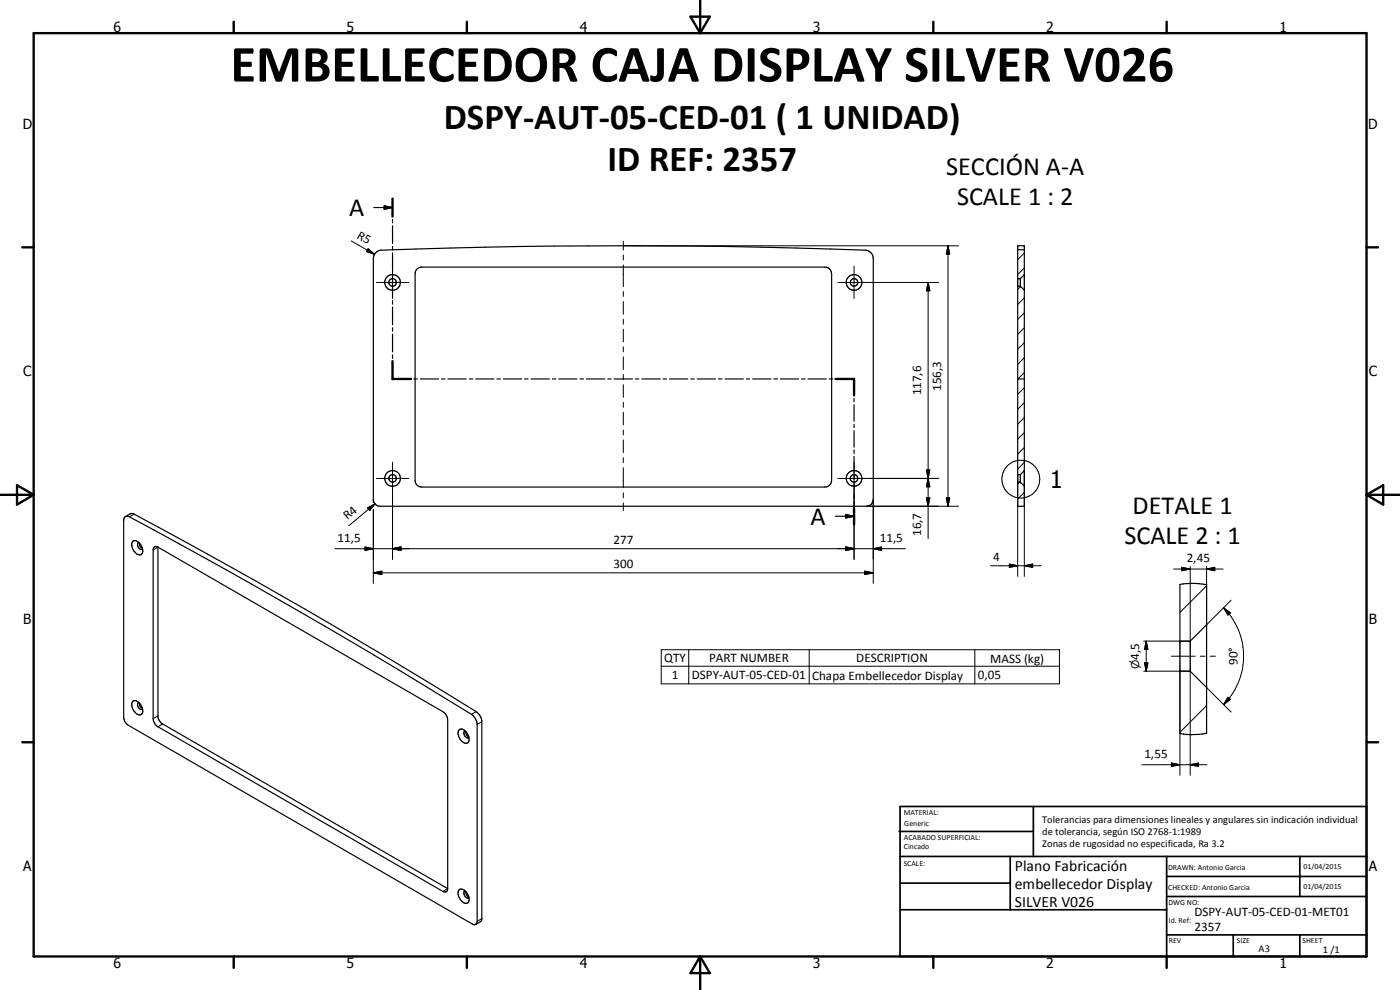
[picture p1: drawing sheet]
<svg xmlns="http://www.w3.org/2000/svg" width="420mm" height="297mm" viewBox="0 0 420 297" stroke-linecap="round" stroke-linejoin="round" font-family="sans-serif">
<g fill="none" stroke="#000" stroke-width=".35">
<path d="M117.8 59.6v5.3M112.2 62.3h5.6M112.8 75.8l.9-.6a1868.3 1868.3 0 0 1 146.7 0 2.55 2.55 0 0 1 1.7 2.4v72.3a2.09 2.09 0 0 1-2.1 2h-145.9a2.07 2.07 0 0 1-2.1-2v-72.3l.2-.8zM115.3 61.8l2.5 .5-2.5 .5zM117.8 65.8v1.1M117.8 67.7v5.4M117.8 74v1M117.8 75.9v5.3M305.4 73.7h2v78.2h-2zM305.4 74.9h2M117.8 82.1v1M117.8 84v5.3"/>
<path d="M117.8 90.2v1.1M117.8 92.1v5.4M117.8 98.3v1.1M125 80.9l.5-.5 1.1-.3h121a2 2 0 0 1 2 2.1v61.9a2 2 0 0 1-2 2h-121a2 2 0 0 1-2-2v-61.9l.1-.8zM305.4 83.6h.8M305.4 85.9h.8M306.2 85.9l1.2 1.2M306.2 83.6v2.3M307.4 82.4l-1.2 1.2M117.8 108.4v5.3h5.5M117.8 100.2v5.4M117.8 106.5v1"/>
<path d="M124.2 113.7h1.1M126.1 113.7h5.5M132.5 113.7h1.1M134.4 113.7h5.5M140.8 113.7h1.1M142.7 113.7h5.5M149.1 113.7h1.1M151.1 113.7h5.5M157.4 113.7h1.1M159.4 113.7h5.5M165.8 113.7h1M167.7 113.7h5.5"/>
<path d="M174.1 113.7h1M176 113.7h5.5M182.4 113.7h1M184.3 113.7h5.5M190.7 113.7h1M192.6 113.7h5.6M199 113.7h1.1M200.9 113.7h5.5M207.3 113.7h1.1M209.2 113.7h5.5M215.6 113.7h1.1M217.6 113.7h5.5"/>
<path d="M223.9 113.7h1.1M225.9 113.7h5.5M232.2 113.7h1.1M234.2 113.7h5.5M240.6 113.7h1M242.5 113.7h5.5M248.9 113.7h1M250.8 113.7h5.5v5M256.3 119.5v1.1M305.4 113.7h2M256.3 121.5v4.9M256.3 127.3v1"/>
<path d="M256.3 129.2v5M256.3 135v1.1M256.3 136.9v5M37.3 155.3l.7-.4h.6a1820.2 1820.2 0 0 1 103.4 59.9l1 1.6 .2 .9v59.1a.89 .89 0 0 1-.7 1.1l-.7-.3-103.2-59.6a3 3 0 0 1-1.5-2.4v-59.1zM37.7 155l1.6-.9h.7a1800.1 1800.1 0 0 1 103.4 59.9l.9 1.2 .3 1v59.6l-.3 .6-1.5 1M250.7 154.9h5.6M253.8 154.4l2.5 .5-2.5 .5zM256.3 142.7v1.1M256.3 144.7v4.9M256.3 150.5v1.1M256.3 152.4v5M305.4 142.4h.8"/>
<path d="M305.4 144.7h.8M306.2 144.7l1.2 1.2M306.2 142.4v2.3M307.4 141.2l-1.2 1.2M39.8 162.4a1.85 1.85 0 0 1 2.6 1.3 2 2 0 0 1 0 2.7 2.75 2.75 0 0 1-2.9-3zM41.7 162.8a1.13 1.13 0 0 0 .4 2l.3 .1 .3-.3M41.8 162.9a1.68 1.68 0 0 0 .9 1.6M47.4 164.2l-.9-.2-.5 .5v.5v50.6l.5 1.6 .9 .9 85.5 49.4a.89 .89 0 0 0 1 0 .89 .89 0 0 0 .5-.9M47.4 164.2v50.9a3.3 3.3 0 0 0 1.4 2.1l85.6 49.4M47.4 164.2l85.5 49.3a3.2 3.2 0 0 1 1.5 2.5v50.6M354.1 175.3l4.6-.3 3.4 .4v44.6l-1.1 .2-3.5 .2-3.4-.3zM354.1 192.4h3.1"/>
<path d="M357.2 192.4v9M362.1 187.5l-4.9 4.9M39.8 210.4a1.85 1.85 0 0 1 2.6 1.3 2 2 0 0 1 0 2.7 2.36 2.36 0 0 1-2.7-2l-.2-1zM41.7 210.8a1.13 1.13 0 0 0-.2 1.4 1.13 1.13 0 0 0 1.2 .6v-.1M41.8 210.9a1.68 1.68 0 0 0 .9 1.6M137.8 219a1.73 1.73 0 0 1 2.5 1.2 1.89 1.89 0 0 1-.2 2.8 2.93 2.93 0 0 1-2.3-4zM139.6 219.4a.82 .82 0 0 0-.1 1.4l.7 .6 .5-.2M139.8 219.5a1.46 1.46 0 0 0 .9 1.5M354.1 201.4h3.1M357.2 201.4l4.9 4.9M137.8 267a1.7 1.7 0 0 1 2.5 1.2 1.89 1.89 0 0 1-.2 2.8 2.93 2.93 0 0 1-2.3-4zM139.6 267.4a1.12 1.12 0 0 0 .4 1.9l.3 .2 .4-.3"/>
<path d="M139.8 267.5a1.55 1.55 0 0 0 .9 1.6"/>
<circle cx="117.8" cy="84.7" r="2.35"/>
<circle cx="117.8" cy="84.7" r="1.11"/>
<circle cx="256.3" cy="84.7" r="1.13"/>
<circle cx="256.3" cy="84.7" r="2.36"/>
<circle cx="117.8" cy="143.5" r="2.36"/>
<circle cx="117.8" cy="143.5" r="1.13"/>
<circle cx="256.3" cy="143.6" r="1.1"/>
<circle cx="256.3" cy="143.5" r="2.35"/>
</g>
<g fill="#000">
<circle cx="305.4" cy="85.9" r=".18"/>
<circle cx="306.2" cy="85.9" r=".18"/>
<circle cx="305.4" cy="144.7" r=".18"/>
<circle cx="306.2" cy="144.7" r=".18"/>
</g>
<g fill="none" stroke="#000" stroke-width=".3">
<path d="M105.4 72.3l7 4M110.5 74.6l1.9 1.7-2.4-.8zM117.8 79.9v9.7M187.1 72.4v2.6M187.1 76.5v1.5M187.1 79.5v6.5M187.1 73.7h100.6M256.3 79.9v9.7M284.5 73.7l.5 2.5h-1zM284.5 73.7v78.2M307.4 75.9l-2 2M113 84.8h9.7"/>
<path d="M187.1 87.5v1.4M187.1 90.5v3.8M187.1 95.8v1.5M187.1 98.8v3.8M251.4 84.8h30.3M278.5 84.8l.5 2.4h-1zM278.5 84.8v76.8M306.3 86l-.9 .9M307.4 80.4l-2 2M307.4 98.3l-2 2M307.4 93.9l-2 1.9M307.4 89.4l-2 2"/>
<path d="M187.1 104.1v1.5M187.1 107.1v3.8M187.1 112.4v1.5M187.1 115.4v3.8M307.4 116.3l-2 2M307.4 111.8l-2 2M307.4 107.3l-2 2M307.4 102.8l-2 2M117.8 138.7v29.1M187.1 120.7v1.5M187.1 123.7v3.8M187.1 129v1.5"/>
<path d="M187.1 132v3.8M187.1 137.3v1.5M256.3 138.7v29.1M307.4 138.7l-2 2.1M307.4 134.3l-2 2M307.4 129.8l-2 2M307.4 125.3l-2 2M307.4 120.8l-2 2M40.2 154.3l-1.4 .8M110.3 152.4l2.3-1.2-1.7 2zM112 149.9v.9M112 152.9v22.1"/>
<path d="M112.6 151.2l-7.9 6.5M113 143.6h9.7M187.1 140.3v6M187.1 147.9v1.5M187.1 150.9v2.3M251.4 143.6h30.3M260 151.9h27.7M262.1 149.9v25.1M278 149.4h1l-.5 2.5zM278 141h1l-.5 2.6zM278 141h1l-1 5h1zM278.5 143.6l.5 2.4h-1z"/>
<path d="M284 149.4h1l-.5 2.5zM305.4 142.4v30.5M306 144.7l-.6 .5M307.4 147.7l-2 2M307.4 141.2v31.7M47.4 164.2l-1.4 .8M100.5 164.6h171.2M109.5 164.1l2.5 .5-2.5 .5zM112 171.9l2.6-.5v1zM112 171.9h150.1M117.8 164.6l2.5-.5v1zM253.8 164.1l2.5 .5-2.5 .5z"/>
<path d="M259.5 171.4l2.6 .5-2.6 .5zM262.1 164.6l2.5-.5v1zM297.3 169.8h15.2M302.9 169.2l2.5 .6-2.5 .4zM307.4 169.8l2.5-.6v1zM352.2 170.7h14.9M354.7 170.2l2.5 .5-2.5 .5zM357.2 170v22.4h-14M362.1 170.7l2.5-.5v1zM362.1 175.8l-8 8M362.1 170v17.5l7.4-7.4M198.4 194.9h119.6v10.3h-119.6z"/>
<path d="M198.4 199.9h119.6M206.7 194.9v10.3M242.9 194.9v10.3M292.6 194.9v10.3M343.5 198.9h1l-.5 2.5zM344 192.4l.5 2.5h-1zM344 192.4v9M351.6 196.9h7.1M360.2 196.9h1.5M363.2 196.9h1.6M367.2 182.4l2.1 1.5-.8 .6zM367.2 182.4a20.6 20.6 0 0 1 0 29"/>
<path d="M47.4 214.8l-1.4 .8M48.8 217.2l-1.4 .9M142.9 213.5l-1.4 .8M144.6 216.5l-1.4 .8M343.2 201.4h14v31.2M354.1 201.4v31.2M354.4 201.4l-.3 .3M362.1 211.7l-8 8M362.1 206.3l7.4 7.4M368.5 209.2l.8 .6-2.1 1.6zM342.7 229.4h19.5M351.6 228.9l2.5 .5-2.5 .6z"/>
<path d="M357.2 229.4l2.5-.5v1.1zM134.4 266.6l-1.5 .9M144.6 275.6l-1.4 .8"/>
<circle cx="306.4" cy="143.8" r="5.7"/>
</g>
<g fill="none" stroke="#000" stroke-width=".71">
<path d="M10.1 9.9h400v277.1h-400zM70.1 6.5v3.4M140.1 6.5v3.4M207.2 5h5.8l-2.9 4.9zM210.1 0v9.9M280.1 6.5v3.4M350.1 6.5v3.4M117.8 59.6v5.3M6.7 74.2h3.4M410.1 74.2h3.5M117.8 108.4v5.3h5.5M250.8 113.7h5.5v5"/>
<path d="M.1 148.5h10M5.1 145.6l5 2.9-5 2.9zM256.3 152.4v5M410.1 148.5h10M410.1 148.5l5-2.9v5.8zM6.7 222.7h3.4M410.1 222.7h3.5M70.1 287v3.4M140.1 287v3.4M210.1 287v10M210.1 287l2.9 5h-5.8zM280.1 287v3.4"/>
<path d="M350.1 287v3.4"/>
</g>
<g fill="none" stroke="#000" stroke-width=".51">
<path d="M269.8 249.5h40.3M270.1 242h140v45h-140zM270.1 257h140M303.2 257v16M310.1 242v15M350.1 257v30M390.1 257v12M270.1 265h33.1M270.1 273h80M350.1 269h60M350.1 263h60M350.1 280.5h60"/>
<path d="M370.1 280.5v6.5M390.1 280.5v6.5"/>
</g>
<g fill="#000">
<path d="M110.5 74.6l1.9 1.7-2.4-.8zM115.3 61.8l2.5 .5-2.5 .5zM284.5 73.7l.5 2.5h-1zM278.5 84.8l.5 2.4h-1zM110.3 152.4l2.3-1.2-1.7 2zM253.8 154.4l2.5 .5-2.5 .5zM278 149.4h1l-.5 2.5zM278 141h1l-.5 2.6zM278.5 143.6l.5 2.4h-1zM284 149.4h1l-.5 2.5zM109.5 164.1l2.5 .5-2.5 .5zM112 171.9l2.6-.5v1z"/>
<path d="M117.8 164.6l2.5-.5v1zM253.8 164.1l2.5 .5-2.5 .5zM259.5 171.4l2.6 .5-2.6 .5zM262.1 164.6l2.5-.5v1zM302.9 169.2l2.5 .6-2.5 .4zM307.4 169.8l2.5-.6v1zM354.7 170.2l2.5 .5-2.5 .5zM362.1 170.7l2.5-.5v1zM343.5 198.9h1l-.5 2.5zM344 192.4l.5 2.5h-1zM367.2 182.4l2.1 1.5-.8 .6zM368.5 209.2l.8 .6-2.1 1.6z"/>
<path d="M351.6 228.9l2.5 .5-2.5 .6zM357.2 229.4l2.5-.5v1.1z"/>
</g>
<text font-size="15.8" x="69.2" y="24.5">EMBELLECEDOR CAJA DISPLAY SILVER V026</text>
<g font-size="11">
<text x="133.2" y="38.6">DSPY-AUT-05-CED-01 ( 1 UNIDAD)</text>
<text x="182.3" y="51.2">ID REF: 2357</text>
</g>
<g font-size="7.9">
<text x="284" y="52.4">SECCIÓN A-A</text>
<text x="104.8" y="64.8">A</text>
<text x="287.2" y="61.4">SCALE 1 : 2</text>
<text x="339.9" y="154.1">DETALE 1</text>
<text x="243.3" y="157.4">A</text>
<text x="337.4" y="163.2">SCALE 2 : 1</text>
</g>
<text font-size="7.2" x="315.1" y="146.4">1</text>
<g font-size="4.7">
<text x="304.6" y="261.2">Plano Fabricación</text>
<text x="304.6" y="266.6">embellecedor Display</text>
<text x="304.6" y="272">SILVER V026</text>
</g>
<g font-size="4.2">
<text x="34" y="9.6">6</text>
<text x="104" y="9.6">5</text>
<text x="174" y="9.6">4</text>
<text x="244" y="9.6">3</text>
<text x="314" y="9.6">2</text>
<text x="384" y="9.6">1</text>
<text x="6.8" y="38.7">D</text>
<text x="410.6" y="38.7">D</text>
<text x="7" y="112.9">C</text>
<text x="410.8" y="112.9">C</text>
<text x="7" y="187.1">B</text>
<text x="410.8" y="187.1">B</text>
<text x="7" y="261.4">A</text>
<text x="410.8" y="261.4">A</text>
<text x="34" y="290.4">6</text>
<text x="104" y="290.4">5</text>
<text x="174" y="290.4">4</text>
<text x="244" y="290.4">3</text>
<text x="314" y="290.4">2</text>
<text x="384" y="290.4">1</text>
</g>
<g font-size="3.9">
<text x="106.9" y="71.3" transform="rotate(30 106.9 71.3)">R5</text>
<text x="276.5" y="118.7" transform="rotate(-90 276.5 118.7)">117,6</text>
<text x="282.4" y="117.3" transform="rotate(-90 282.4 117.3)">156,3</text>
<text x="104.3" y="156.1" transform="rotate(-40 104.3 156.1)">R4</text>
<text x="276.5" y="160.8" transform="rotate(-90 276.5 160.8)">16,7</text>
<text x="101.3" y="162.6">11,5</text>
<text x="184.1" y="163.1">277</text>
<text x="264" y="162.6">11,5</text>
<text x="184.1" y="170.3">300</text>
<text x="298" y="168.2">4</text>
<text x="356.1" y="168.7">2,45</text>
<text x="341.8" y="198" transform="rotate(-90 341.8 198)">4,5</text>
<text x="199.3" y="198.7">QTY</text>
<text x="201.6" y="203.8">1</text>
<text x="207.6" y="203.8">DSPY-AUT-05-CED-01</text>
<text x="212.8" y="198.7">PART NUMBER</text>
<text x="243.7" y="203.9">Chapa Embellecedor Display</text>
<text x="257" y="198.7">DESCRIPTION</text>
<text x="293.4" y="203.8">0,05</text>
<text x="297.2" y="198.8">MASS (kg)</text>
<text x="371.4" y="199.6" transform="rotate(-90 371.4 199.6)">90°</text>
<text x="343.5" y="227.4">1,55</text>
<text x="358.5" y="275">DSPY-AUT-05-CED-01-MET01</text>
<text x="358.5" y="279.4">2357</text>
</g>
<text font-size="3.3" x="341.8" y="200.8" transform="rotate(-90 341.8 200.8)">n</text>
<g font-size="3.1">
<text x="312.7" y="246.8">Tolerancias para dimensiones lineales y angulares sin indicación individual</text>
<text x="312.7" y="250.4">de tolerancia, según ISO 2768-1:1989</text>
<text x="312.7" y="254">Zonas de rugosidad no especificada, Ra 3.2</text>
<text x="377.7" y="285.6">A3</text>
<text x="397" y="285.9">1 /1</text>
</g>
<g font-size="2.4">
<text x="271.2" y="244.4">MATERIAL:</text>
<text x="271.3" y="252">ACABADO SUPERFICIAL:</text>
<text x="271.4" y="247.9">Generic</text>
<text x="271.3" y="254.6">Cincado</text>
<text x="271.2" y="259.7">SCALE:</text>
<text x="350.6" y="260.9">DRAWN: Antonio Garcia</text>
<text x="391.2" y="260.6">01/04/2015</text>
<text x="350.6" y="267">CHECKED: Antonio Garcia</text>
<text x="391.2" y="266.7">01/04/2015</text>
<text x="350.6" y="271.4">DWG NO:</text>
<text x="350.8" y="276.9">Id. Ref:</text>
<text x="350.8" y="282.8">REV</text>
<text x="371.2" y="282.9">SIZE</text>
<text x="390.9" y="282.9">SHEET</text>
</g>
</svg>
